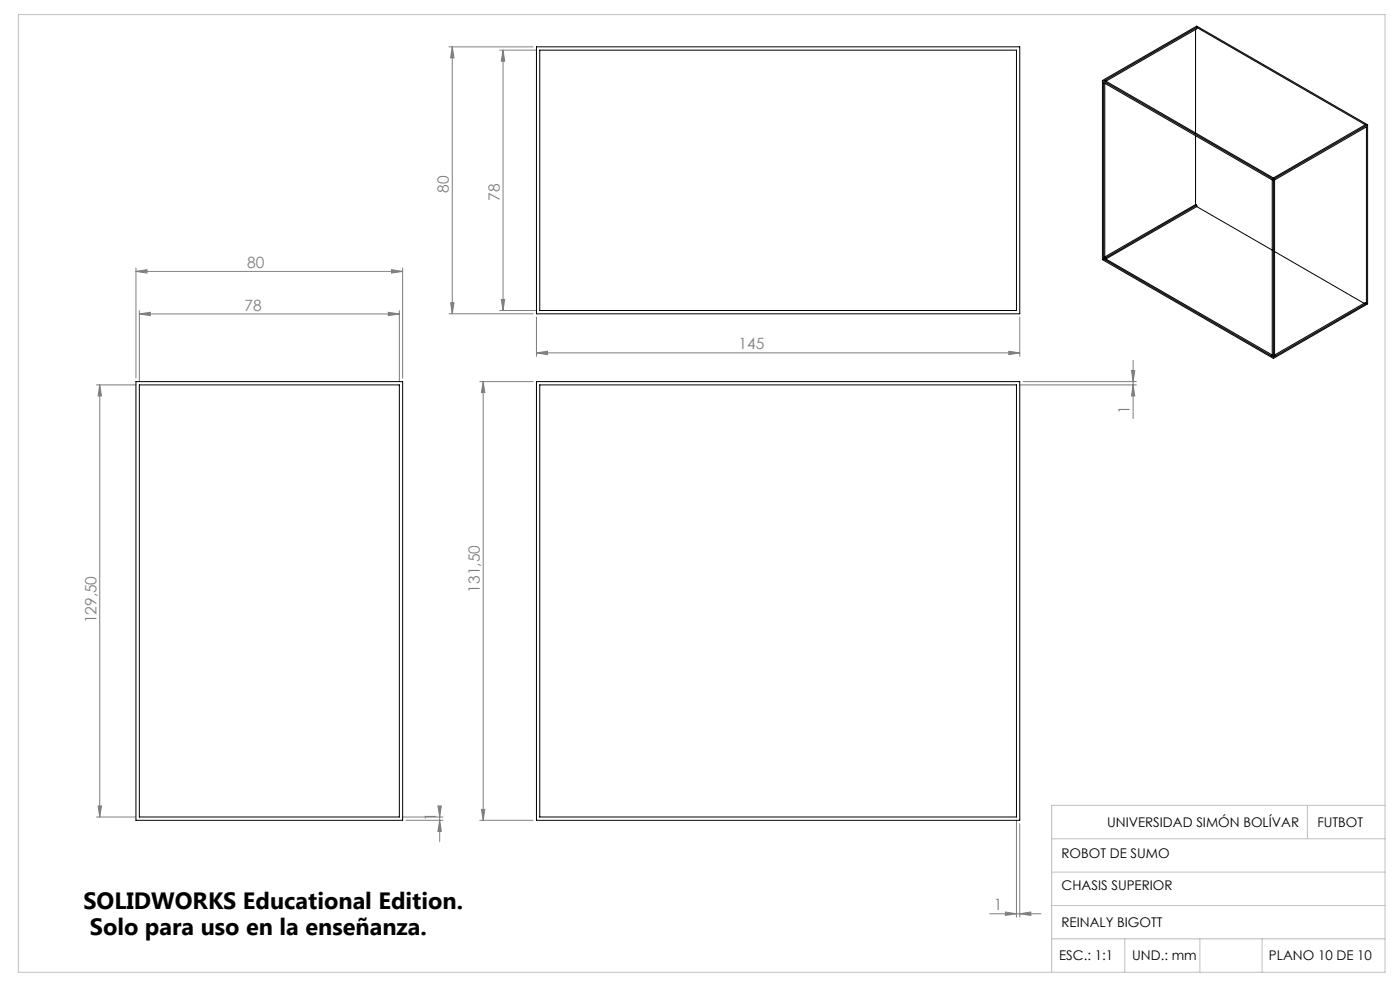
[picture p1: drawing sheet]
<svg xmlns="http://www.w3.org/2000/svg" width="420mm" height="297mm" viewBox="0 0 420 297" stroke-linecap="round" stroke-linejoin="round" font-family="sans-serif">
<g fill="none" stroke="#808080" stroke-width=".3">
<path d="M134.7 14h25.2M135.7 14v80M135.7 14l.5 3.4h-1zM149.9 15h11M150.9 15l.5 3.3h-1zM150.9 15v78.1M40.8 81.3l3.3-.5v1zM40.8 80.3v33M40.8 81.3h80M41.8 94.1l3.3-.5v1zM41.8 93.1v21.3M41.8 94.1h78"/>
<path d="M116.5 93.6l3.3 .5-3.3 .5zM117.5 80.8l3.3 .5-3.3 .5zM119.8 93.1v21.3M120.8 80.3v33M134.7 94h25.2M135.2 90.7h1l-.5 3.3zM149.9 93.1h11M150.4 89.7h1l-.5 3.4zM160.9 95v11.8M305.9 95v11.8M28.9 115.4h11.9M29.9 115.4v129.5"/>
<path d="M29.9 115.4l.5 3.3h-1zM143.9 114.4h16M145 114.4l.5 3.2h-1.1zM145 114.4v131.4M160.9 105.8l3.4-.5v1zM160.9 105.8h145M302.6 105.3l3.3 .5-3.3 .5zM305.9 115.4h35M307 114.4h33.9M339.4 111.1h1l-.5 3.3zM339.9 115.4l.5 3.3h-1zM339.9 108v17.4"/>
<path d="M28.9 244.9h11.9M29.4 241.5h1l-.5 3.4zM120.8 244.9h12.1M121.8 245.8h11.1M131.4 241.5h1l-.5 3.4zM131.9 242.1v10.1M131.9 245.8l.5 3.4h-1zM143.9 245.8h16M144.4 242.6h1.1l-.5 3.2zM304.9 245.8v29M305.9 246.9v27.9M296.9 273.9h15.4"/>
<path d="M301.6 273.3l3.3 .6-3.3 .5zM305.9 273.9l3.3-.6v1.1z"/>
</g>
<path d="M5.5 4.4h410v287h-410zM315.5 251.4h100M392.2 241.4v10M415.5 241.4h-100v50M315.5 271.4h100M315.5 261.4h100M315.5 281.4h100M337.4 281.4v10M360 281.4v10M378.6 281.4v10" fill="none" stroke="#c0c0c0" stroke-width=".3"/>
<g fill="#808080">
<path d="M116.5 93.6l3.3 .5-3.3 .5zM41.8 94.1l3.3-.5v1z"/>
<path d="M301.6 273.3l3.3 .6-3.3 .5zM305.9 273.9l3.3-.6v1.1zM160.9 105.8l3.4-.5v1zM302.6 105.3l3.3 .5-3.3 .5zM40.8 81.3l3.3-.5v1zM117.5 80.8l3.3 .5-3.3 .5z"/>
<path d="M339.9 115.4l.5 3.3h-1zM339.4 111.1h1l-.5 3.3zM150.4 89.7h1l-.5 3.4zM150.9 15l.5 3.3h-1z"/>
<path d="M144.4 242.6h1.1l-.5 3.2zM145 114.4l.5 3.2h-1.1z"/>
<path d="M135.7 14l.5 3.4h-1zM135.2 90.7h1l-.5 3.3zM29.9 115.4l.5 3.3h-1zM29.4 241.5h1l-.5 3.4zM131.4 241.5h1l-.5 3.4zM131.9 245.8l.5 3.4h-1z"/>
</g>
<g fill="none" stroke="#000" stroke-width=".3">
<path d="M160.9 14h145v80h-145zM161.9 15h143v78.1h-143zM358.7 8.9v31M359 8.2v.4l-27.2 15.7M330.7 24.1l51.3 29.6M330.7 24.1l28.3-16.3 51.3 29.6M330.7 24.1v53.7l51.3 29.6M331.1 24.8l50.6 29.1v52.9l-50.6-29.2zM331.4 24.1l27.6-15.9 50.6 29.2-27.6 15.9zM331.4 25v52.4M410.3 37.4l-28.3 16.3M410.3 37.4v53.7l-28.3 16.3"/>
<path d="M358.7 40.7v20.6M382 53.7v53.7M382.4 53.9l27.5-15.9v52.9l-27.5 15.9zM331.4 77.4l-.3 .2M331.4 77.4l50.3 29M358.7 61.3l.3 .2M358.7 61.3l-27.3 15.7M359 61.9l22.7 13.1M359 61.5v.4M359 61.5l-27.6 15.9M359 61.9l-27.2 15.7M382.4 75.4l26.8 15.5"/>
<path d="M409.9 90.9l-.3-.2-27.2 15.7M40.8 114.4h80v131.4h-80zM41.8 115.4h78v129.5h-78zM160.9 114.4h145v131.4h-145zM161.9 115.4h143v129.5h-143z"/>
</g>
<g font-size="7.1">
<text x="25" y="272.4">SOLIDWORKS Educational Edition.</text>
<text x="26.9" y="280.1">Solo para uso en la enseñanza.</text>
</g>
<g font-size="4.7" fill="#808080">
<text x="134.7" y="57.8" transform="rotate(-90 134.7 57.8)">80</text>
<text x="149.9" y="60.2" transform="rotate(-90 149.9 60.2)">78</text>
<text x="74.1" y="80.3">80</text>
<text x="73.4" y="93.1">78</text>
<text x="221.6" y="104.7">145</text>
<text x="338.9" y="124.1" transform="rotate(-90 338.9 124.1)">1</text>
<text x="143.9" y="177.6" transform="rotate(-90 143.9 177.6)">131,50</text>
<text x="28.9" y="186.8" transform="rotate(-90 28.9 186.8)">129,50</text>
<text x="130.9" y="246" transform="rotate(-90 130.9 246)">1</text>
<text x="298.2" y="272.8">1</text>
</g>
<g font-size="4">
<text x="332.1" y="247.9">UNIVERSIDAD SIMÓN BOLÍVAR</text>
<text x="395.2" y="247.9">FUTBOT</text>
<text x="318.5" y="257.3">ROBOT DE SUMO</text>
<text x="318.5" y="266.7">CHASIS SUPERIOR</text>
<text x="318.5" y="277.9">REINALY BIGOTT</text>
<text x="317.7" y="287.8">ESC.: 1:1</text>
<text x="339.7" y="287.8">UND.: mm</text>
<text x="380.7" y="287.8">PLANO 10 DE 10</text>
</g>
</svg>
